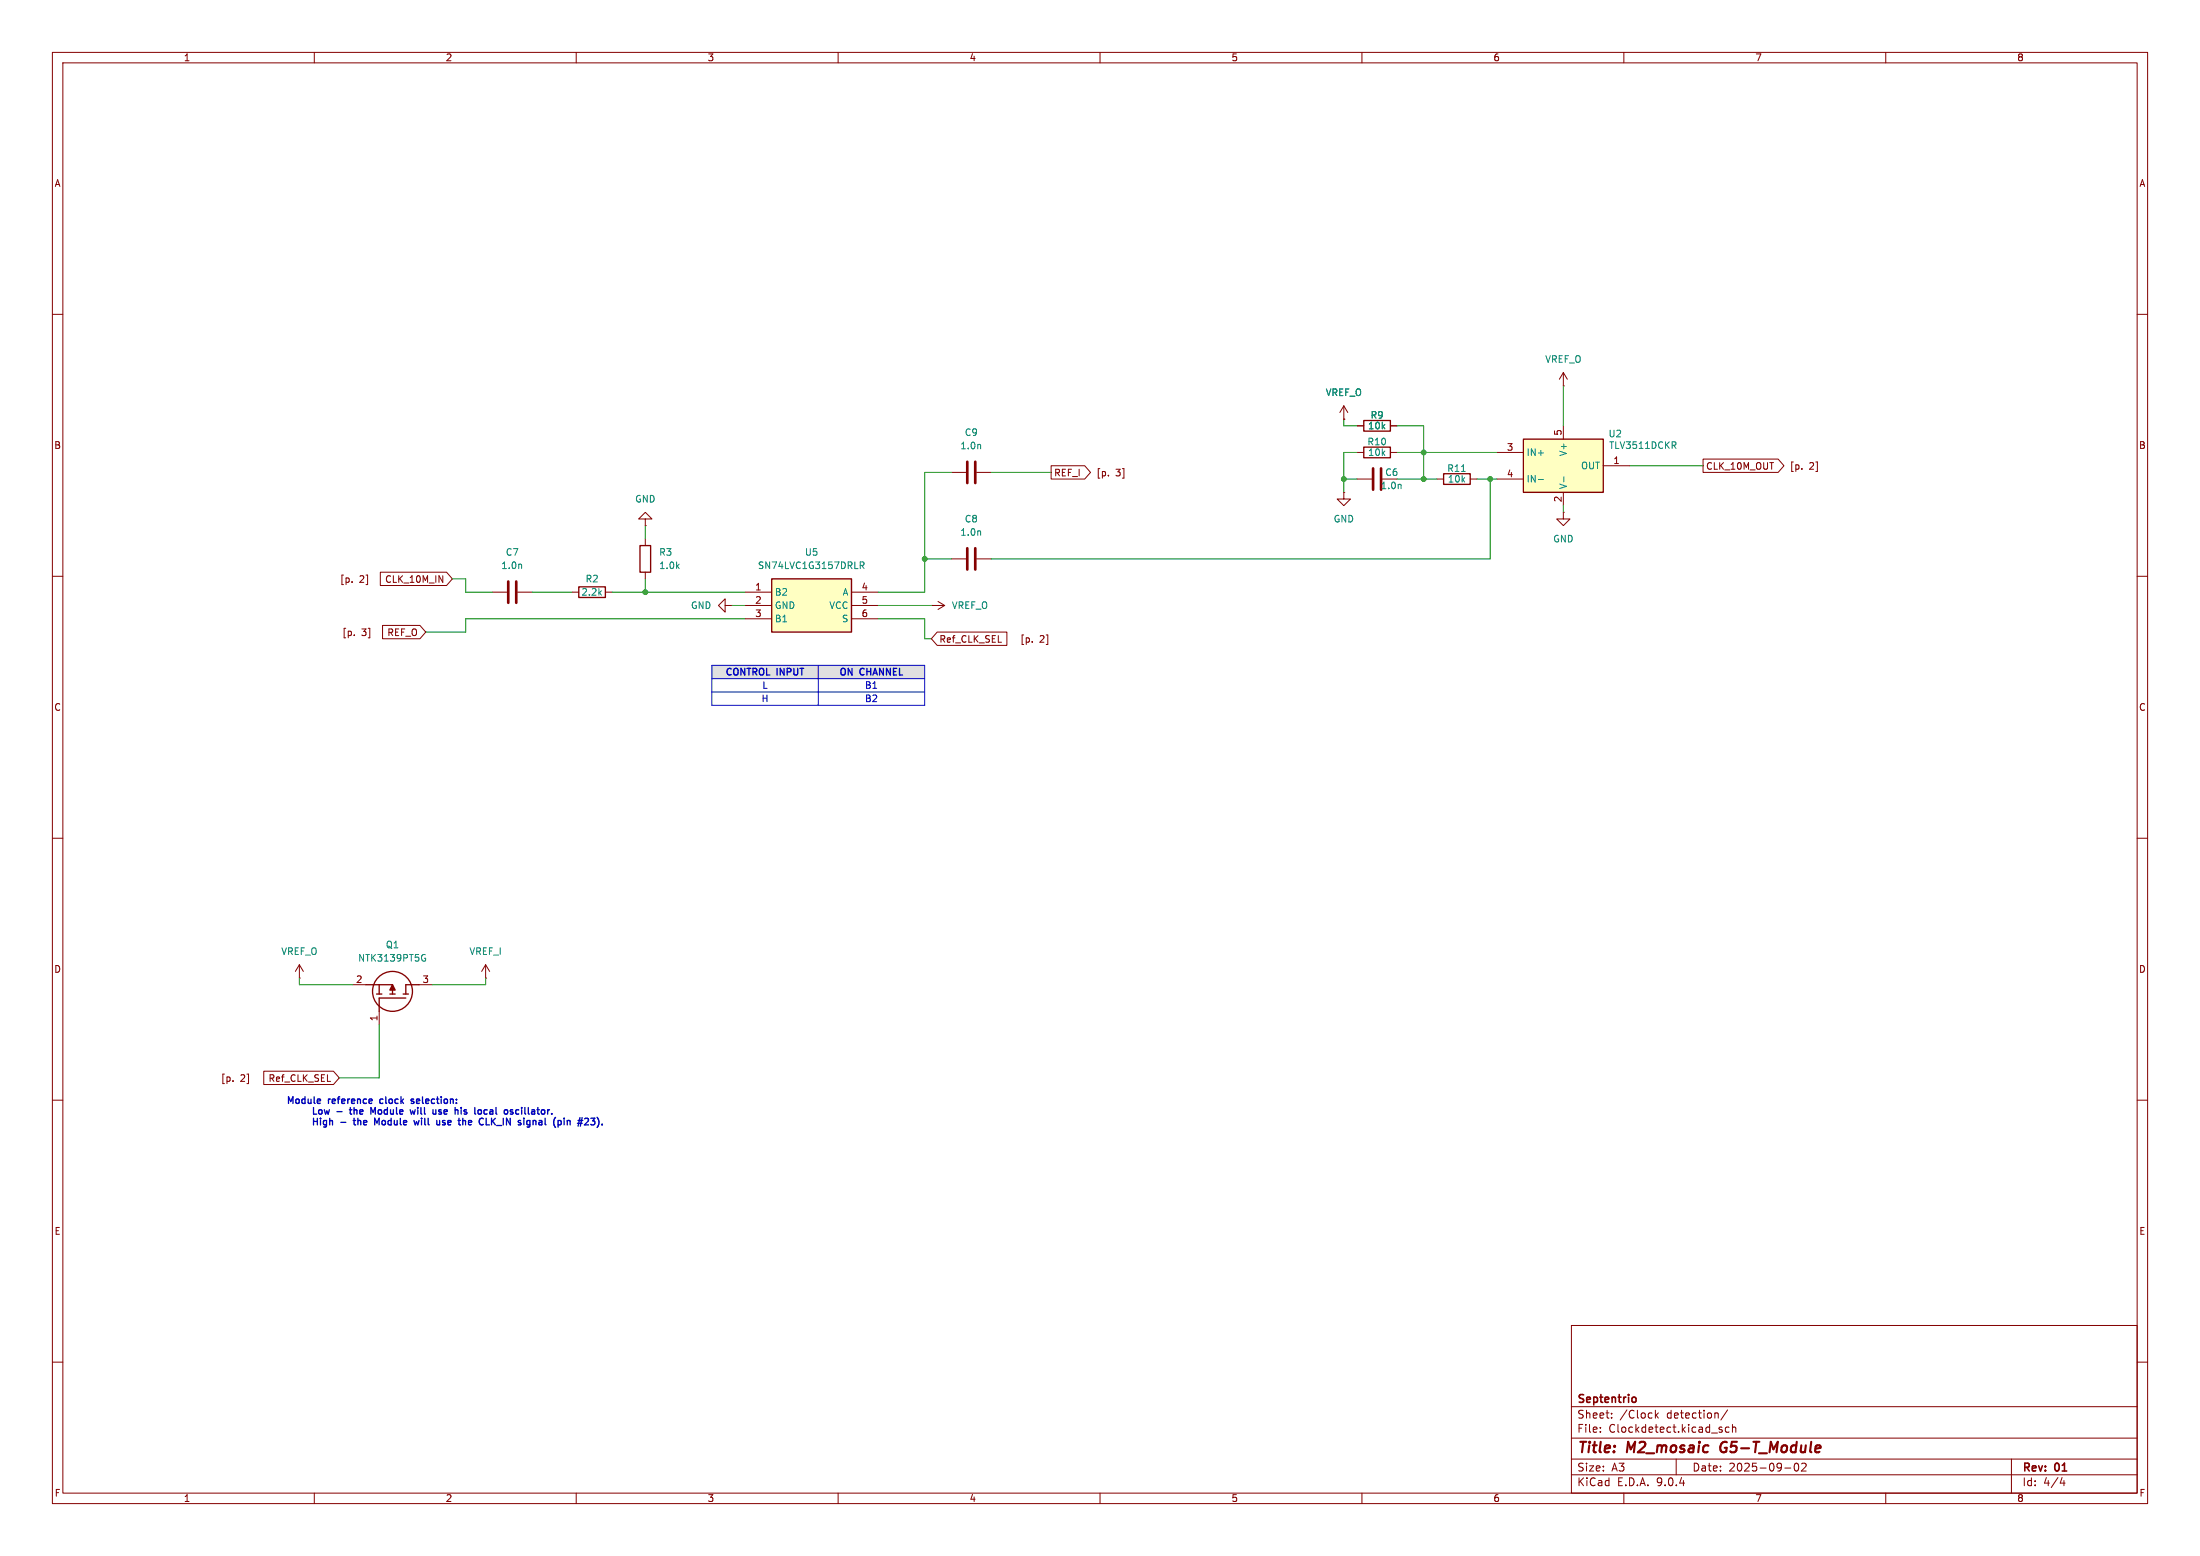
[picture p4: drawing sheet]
<svg xmlns="http://www.w3.org/2000/svg" width="420mm" height="297mm" viewBox="0 0 420 297" stroke-linecap="round" stroke-linejoin="round" font-family="sans-serif">
<path d="M0 0h420v297h-420z" fill="#fff" stroke="#fff" stroke-width=".19"/>
<g fill="none" stroke="#840000" stroke-width=".19">
<path d="M10 10h400v277h-400zM12 12h396v273h-396zM60 10v2M110 10v2M160 10v2M210 10v2M260 10v2M310 10v2M360 10v2M10 60h2M408 60h2M10 110h2"/>
<path d="M408 110h2M10 160h2M408 160h2M10 210h2M408 210h2M300 253h108v32h-108zM10 260h2M300 278.5h108M300 274.5h108M300 268.5h108M305.5 273.2v.2M305.5 272.5v.1"/>
<path d="M307.7 270.5v.2M307.7 269.8v.1M316 269.2v1.5M316.2 270.1l.4 .6M316.6 269.7l-.6 .6M320 278.5v3M328.4 272.9l.3 .1 .1 .2-.2 .2h-.3M328.4 272.4l.3 .1M329.8 269.1l-1.3 1.9M330.1 272.5l-.4-.1-.3 .3 .1 .6h.6M330.7 272.5l.2-.1 .4 .1 .1 .9M330.7 271.9v1.5"/>
<path d="M342.7 279.4l.2-.1a.8 .8 0 0 1 .5 .7 .8 .8 0 0 1-.5 .8l-.2-.2-.2-.4zM343.9 279.4l.6-.1 .2 .1 .1 .3-.9 1.1h.9M384 278.5v6.5M408 260h2M60 285v2M110 285v2M160 285v2M210 285v2M260 285v2M300 281.5h108M310 285v2M340.7 280.2h1.2"/>
<path d="M360 285v2M393.7 282l-.4 1.1h.9M394 282.6v1"/>
</g>
<path d="M328.7 275.5a1.27 1.27 0 0 0 0 1.6" fill="none" stroke="#840000" stroke-width=".4"/>
<path d="M311.8 266.7l.4 .1 .1 .2v.5l-.5 .2" fill="none" stroke="#840000" stroke-width=".3"/>
<g fill="#e0e0e0">
<path d="M135.9 127h20.3v2.5h-20.3z"/>
<path d="M156.2 127h20.3v2.5h-20.3z"/>
</g>
<path d="M290.8 83.8h15.3v10.2h-15.3z" fill="#ffffc2"/>
<path d="M290.8 83.8h15.3v10.2h-15.3zM122.2 104.1h2v5.1h-2z" fill="none" stroke="#840000" stroke-width=".25"/>
<g fill="none" stroke="#840000" stroke-width=".19">
<path d="M123.2 99.1h1.3l-1.3-1.3-1.3 1.3h1.3v1.2M181.6 90.2h2.8M186.4 90.2h2.8M285.7 86.4h5.1M285.7 91.4h5.1M298.4 97.8v1.3h1.3l-1.3 1.2-1.2-1.2h1.2M298.4 97.8h.1M298.4 81.3v2.5M298.4 94v2.5M306.1 88.9h5M123.2 100.3h.1M123.2 102.9v1.2"/>
<path d="M123.2 109.2v1.3M177.8 115.6h.1M177.8 115.6h2.5M179.1 114.8l1.2 .8M180.3 115.6l-1.2 .7M181.6 106.7h2.8M186.4 106.7h2.8"/>
</g>
<path d="M187.1 84.9l.1 .8M293.7 91.5h.9M298.5 91v1M319.5 85l.4 .6M319.7 84.3l.2 .3v.3l-.2 .1M187.1 101.4l.1 .8" fill="none" stroke="#008484" stroke-width=".19"/>
<path d="M184.7 88.1v4.1M186.2 88.1v4.1M184.7 104.6v4.1M186.2 104.6v4.1" fill="none" stroke="#840000" stroke-width=".51"/>
<path d="M147.3 110.5h15.3v10.2h-15.3z" fill="#ffffc2"/>
<g fill="none" stroke="#840000" stroke-width=".25">
<path d="M260.3 85.3h5.1v2.1h-5.1zM260.3 80.3h5.1v2h-5.1zM275.6 90.4h5.1v2.1h-5.1zM110.5 112h5.1v2h-5.1zM147.3 110.5h15.3v10.2h-15.3zM69.8 188h5.1v1.7M71.9 189.7h1M72.4 188v1.7M74.4 189.7h1M77 189.7h1M77.5 190.5h-5.1v2.5M80 188h-2.5v1.7"/>
<circle cx="74.9" cy="189.2" r="3.8"/>
</g>
<g fill="none" stroke="#840000" stroke-width=".19">
<path d="M256.5 77.5l-.7 1.2M256.5 77.5l.8 1.2M256.5 77.5v2.5M298.4 73.7h.1M298.4 71.1l-.7 1.3M298.4 71.1l.8 1.3M298.4 71.1v2.6M200.7 88.9h6.4l1.1 1.3-1.1 1.2h-6.4zM211.6 90.7v.1M256.5 80h.1M256.5 94v1.3h1.3l-1.3 1.2-1.2-1.2h1.2M256.5 94h.1"/>
<path d="M259.1 86.4h1.2M259.1 81.3h1.2M259.1 91.4h2.8M265.4 86.4h1.3M265.4 81.3h1.3M274.3 91.4h1.3M280.7 91.4h1.2M325.1 87.6h14.4l1.1 1.3-1.1 1.3h-14.4zM344 89.4v.2M67.2 111v.2M72.6 109.2h12.6l1.2 1.3-1.2 1.3h-12.6zM73 119.4h7.2l1.1 1.3-1.1 1.2h-7.2z"/>
<path d="M83.8 109.9l.7 1.3v-1.3M94 113h2.8M98.8 113h2.8M109.2 113h1.3M115.6 113h1.2M138.4 115.6v-1.3l-1.2 1.3 1.2 1.2v-1.2h1.3M139.7 115.6h.1M142.2 113h5.1M142.2 115.6h5.1M142.2 118.1h5.1M162.6 113h5M162.6 115.6h5"/>
<path d="M162.6 118.1h5M67.6 121.2v.1M178.9 120.6h13.3v2.6h-13.3l-1.1-1.3zM197.1 122.5v.1M57.1 186.7h.1M57.1 184.2l-.7 1.2M57.1 184.2l.8 1.2M57.1 184.2v2.5M67.3 188h2.5M72.4 193v2.6M80 188h2.5M92.7 186.7h.1"/>
<path d="M92.7 184.2l-.8 1.2M92.7 184.2l.8 1.2M92.7 184.2v2.5M44.5 206.3v.1M50.4 204.5h13.3l1.1 1.2-1.1 1.3h-13.3z"/>
</g>
<path d="M267.4 92.5l.1 .8M279 90h.7M99.5 107.7l.1 .8M164.2 107.9h.6l.1-.2v-.3l-.7-.1v1.2M164.5 107.9l.4 .6M80.7 182.2h.5M81 182.9h.2v.4l-.5 .1" fill="none" stroke="#008484" stroke-width=".19"/>
<path d="M74.9 188l.5 1h-1z" fill="#840000" stroke="#840000" stroke-width=".25"/>
<path d="M262.1 89.4v4.1M263.7 89.4v4.1M97 111v4.1M98.6 111v4.1" fill="none" stroke="#840000" stroke-width=".51"/>
<path d="M135.9 129.5h40.6M135.9 132.1h40.6M135.9 127h40.6v7.6h-40.6zM156.2 127v7.6" fill="none" stroke="#0000c2" stroke-width=".19"/>
<g fill="none" stroke="#008400" stroke-width=".19">
<path d="M298.4 73.7v7.6M181.6 90.2h-5.1v22.8h-8.9M189.2 90.2h11.5M256.5 80v1.3h2.6M256.5 91.4h2.6M259.1 86.4h-2.6v7.6M266.7 81.3h5.1v10.1M266.7 86.4h19M266.7 91.4h7.6M281.9 91.4h3.8M284.5 91.4v15.3h-95.3M298.4 96.5v1.3"/>
<path d="M311.1 88.9h14M86.4 110.5h2.5v2.5h5.1M101.6 113h7.6M116.8 113h25.4M123.2 100.3v2.6M123.2 110.5v2.5M139.7 115.6h2.5M142.2 118.1h-53.3v2.6h-7.6M167.6 118.1h8.9v3.8h1.3M167.6 115.6h10.2M176.5 106.7h5.1M57.1 186.7v1.3h10.2"/>
<path d="M72.4 195.6v10.1h-7.6M92.7 186.7v1.3h-10.2"/>
</g>
<g fill="none" stroke="#0000c2" stroke-width=".25">
<path d="M59.9 211.4v1.3h.6M59.9 213.4v1.3M59.9 214h.7M60.6 213.4v1.3M60.9 211.9l.3-.1 .3 .3v.3l-.3 .3-.3-.1-.1-.2zM61.2 213.4v.2M61.2 213.9v.8M61.9 211.8l.3 .9 .2-.6 .2 .6 .3-.9M62.3 213.9v1l-.2 .2h-.3M62.3 213.9h-.3l-.3 .2 .2 .6h.4M62.9 214l.2-.1h.3l.1 .8M62.9 213.4v1.3"/>
<path d="M66.7 211.8h.5M67.4 213.9h.5M71.6 211.4l-.4 .9-.4-.9v1.3M72.4 213.4l-.4 .9-.5-.9v1.3M72.6 209.9v.6M79 209.8h-.3l-.2 .2v.1l.5 .2v.3h-.5M79.3 211.8l-.3 .9-.2-.6-.3 .6M80 213.9l-.2 .8-.3-.6-.2 .6M83.7 212.6h.5M84.2 211.9l-.3-.1-.2 .2 .1 .2 .4 .1M84.5 214.7h.5M85 213.9h-.3l-.2 .1v.2l.5 .1"/>
<path d="M86.9 211.4v1.3M87.6 213.4v1.1M88.3 213.4v1.3M88.6 212.6h.5M89.1 211.9l-.3-.1-.2 .2v.2l.5 .1M89.6 213.9l-.2 .1v.5l.2 .2M90 214.2l-.6 .1M92.5 212.6h.5M92.5 211.9h.5M92.8 214.7h.6M93.8 213.4v1.3M94 214l.6 .7"/>
<path d="M94.6 213.4l-.8 .8M99 211.9l-.3-.1-.3 .3 .2 .5h.4M101.8 213.9v.8M102.1 213.9l-.3 .1M108.3 214l.2-.1h.3v.8M108.3 213.9v.8M112.8 213.4h.8l-.5 .5M113.5 214v.6M114 213.3a1.46 1.46 0 0 1 0 1.9"/>
</g>
<g fill="#008400" stroke="#008400" stroke-width=".19">
<circle cx="123.2" cy="113" r=".46"/>
<circle cx="176.5" cy="106.7" r=".46"/>
<circle cx="284.5" cy="91.4" r=".46"/>
<circle cx="256.5" cy="91.4" r=".46"/>
<circle cx="271.8" cy="91.4" r=".46"/>
<circle cx="271.8" cy="86.4" r=".46"/>
</g>
<g font-size="2.8" fill="#840000">
<text x="301" y="277.9">Title:</text>
<text x="310.6" y="277.9">M2_mosaic</text>
<text x="329.3" y="277.9">G5-T_Module</text>
</g>
<g font-size="2.1" fill="#840000">
<text x="301" y="268.2">Septentrio</text>
<text x="301" y="273.7">File:</text>
<text x="301" y="271">Sheet:</text>
<text x="307.1" y="273.7">Clockdetect.kicad_sch</text>
<text x="309.2" y="271">/Clock</text>
<text x="318.2" y="271">detection/</text>
<text x="301" y="281.1">Size:</text>
<text x="307.6" y="281.1">A3</text>
<text x="323" y="281.1">Date:</text>
<text x="330" y="281.1">2025-09-02</text>
<text x="386" y="281.3">Rev:</text>
<text x="392.4" y="281.3">01</text>
<text x="301" y="283.9">KiCad</text>
<text x="308.7" y="283.9">E.D.A.</text>
<text x="316.3" y="283.9">9.0.4</text>
<text x="386" y="283.9">Id:</text>
<text x="390.1" y="283.9">4/4</text>
</g>
<g font-size="1.8" fill="#840000">
<text x="35" y="11.9">1</text>
<text x="85" y="11.9">2</text>
<text x="135" y="11.9">3</text>
<text x="185" y="11.9">4</text>
<text x="235" y="11.9">5</text>
<text x="285" y="11.9">6</text>
<text x="335" y="11.9">7</text>
<text x="385" y="11.9">8</text>
<text x="10.3" y="35.9">A</text>
<text x="408.3" y="35.9">A</text>
<text x="298.2" y="83.3" transform="rotate(-90 298.2 83.3)">5</text>
<text x="10.3" y="85.9">B</text>
<text x="287.6" y="86.1">3</text>
<text x="307.9" y="88.6">1</text>
<text x="325.6" y="89.9">CLK_10M_OUT</text>
<text x="341.6" y="89.9">[p.</text>
<text x="345.4" y="89.9">2]</text>
<text x="408.2" y="85.9">B</text>
<text x="201.1" y="91.1">REF_I</text>
<text x="209.2" y="91.1">[p.</text>
<text x="213" y="91.1">3]</text>
<text x="287.6" y="91.2">4</text>
<text x="298.2" y="96" transform="rotate(-90 298.2 96)">2</text>
<text x="64.8" y="111.4">[p.</text>
<text x="68.6" y="111.4">2]</text>
<text x="73.4" y="111.4">CLK_10M_IN</text>
<text x="144.1" y="112.8">1</text>
<text x="164.4" y="112.8">4</text>
<text x="144.1" y="115.3">2</text>
<text x="144.1" y="117.9">3</text>
<text x="164.4" y="115.3">5</text>
<text x="164.4" y="117.9">6</text>
<text x="65.2" y="121.6">[p.</text>
<text x="69" y="121.6">3]</text>
<text x="73.8" y="121.6">REF_O</text>
<text x="179.2" y="122.9">Ref_CLK_SEL</text>
<text x="194.7" y="122.9">[p.</text>
<text x="198.4" y="122.9">2]</text>
<text x="10.3" y="135.9">C</text>
<text x="408.2" y="135.9">C</text>
<text x="10.3" y="185.9">D</text>
<text x="408.2" y="185.9">D</text>
<text x="67.9" y="187.7">2</text>
<text x="80.6" y="187.7">3</text>
<text x="72.1" y="195" transform="rotate(-90 72.1 195)">1</text>
<text x="42.1" y="206.7">[p.</text>
<text x="45.8" y="206.7">2]</text>
<text x="51.1" y="206.7">Ref_CLK_SEL</text>
<text x="10.3" y="235.9">E</text>
<text x="408.3" y="235.9">E</text>
<text x="10.3" y="285.9">F</text>
<text x="35" y="286.9">1</text>
<text x="85" y="286.9">2</text>
<text x="135" y="286.9">3</text>
<text x="185" y="286.9">4</text>
<text x="235" y="286.9">5</text>
<text x="285" y="286.9">6</text>
<text x="335" y="286.9">7</text>
<text x="385" y="286.9">8</text>
<text x="408.3" y="285.9">F</text>
</g>
<g font-size="1.8" fill="#008484">
<text x="294.9" y="69.4">VREF_O</text>
<text x="253" y="75.8">VREF_O</text>
<text x="184.1" y="83.4">C9</text>
<text x="261.1" y="82.1">10k</text>
<text x="261.5" y="80.1">R9</text>
<text x="307" y="83.7">U2</text>
<text x="183.2" y="86">1.0n</text>
<text x="260.9" y="85.2">R10</text>
<text x="261.1" y="87.2">10k</text>
<text x="291.3" y="87.2">IN+</text>
<text x="299.3" y="87.2" transform="rotate(-90 299.3 87.2)">V+</text>
<text x="301.7" y="89.8">OUT</text>
<text x="307.1" y="85.9">TLV3511DCKR</text>
<text x="263.5" y="93.6">1.0n</text>
<text x="264.3" y="91">C6</text>
<text x="276.2" y="90.3">R11</text>
<text x="276.3" y="92.3">10k</text>
<text x="291.3" y="92.3">IN-</text>
<text x="299.3" y="93.5" transform="rotate(-90 299.3 93.5)">V-</text>
<text x="121.2" y="96.1">GND</text>
<text x="184.1" y="99.9">C8</text>
<text x="254.5" y="99.9">GND</text>
<text x="96.4" y="106.3">C7</text>
<text x="125.7" y="106.3">R3</text>
<text x="153.6" y="106.3">U5</text>
<text x="183.2" y="102.5">1.0n</text>
<text x="296.4" y="103.7">GND</text>
<text x="95.6" y="108.8">1.0n</text>
<text x="110.9" y="113.9">2.2k</text>
<text x="111.7" y="111.4">R2</text>
<text x="125.7" y="108.8">1.0k</text>
<text x="144.6" y="108.8">SN74LVC1G3157DRLR</text>
<text x="147.8" y="113.9">B2</text>
<text x="160.8" y="113.9">A</text>
<text x="131.8" y="116.4">GND</text>
<text x="147.8" y="116.4">GND</text>
<text x="147.8" y="119">B1</text>
<text x="158.2" y="116.4">VCC</text>
<text x="160.6" y="119">S</text>
<text x="181.6" y="116.4">VREF_O</text>
<text x="53.6" y="182.5">VREF_O</text>
<text x="68.3" y="183.7">NTK3139PT5G</text>
<text x="73.6" y="181.2">Q1</text>
<text x="89.5" y="182.5">VREF_I</text>
</g>
<g font-size="1.8" fill="#0000c2">
<text x="138.3" y="129.3">CONTROL</text>
<text x="145.4" y="131.7">L</text>
<text x="148.3" y="129.3">INPUT</text>
<text x="160" y="129.3">ON</text>
<text x="164.2" y="129.3">CHANNEL</text>
<text x="165" y="131.7">B1</text>
<text x="145.3" y="134.2">H</text>
<text x="165" y="134.2">B2</text>
<text x="54.6" y="211.1">Module</text>
<text x="62.7" y="211.1">reference</text>
<text x="64.4" y="213.1">-</text>
<text x="65.1" y="215.2">-</text>
<text x="67.4" y="213.1">the</text>
<text x="68.1" y="215.2">the</text>
<text x="71.9" y="213.1">Module</text>
<text x="72.6" y="215.2">Module</text>
<text x="73.1" y="211.1">clock</text>
<text x="79.6" y="211.1">selection:</text>
<text x="80" y="213.1">will</text>
<text x="80.7" y="215.2">will</text>
<text x="84.7" y="213.1">use</text>
<text x="85.5" y="215.2">use</text>
<text x="89.5" y="213.1">his</text>
<text x="90.2" y="215.2">the</text>
<text x="93.7" y="213.1">local</text>
<text x="94.6" y="215.2">CLK_IN</text>
<text x="99.9" y="213.1">oscillator.</text>
<text x="102.6" y="215.2">signal</text>
<text x="109.8" y="215.2">(pin</text>
<text x="115" y="215.2">#23).</text>
</g>
</svg>
